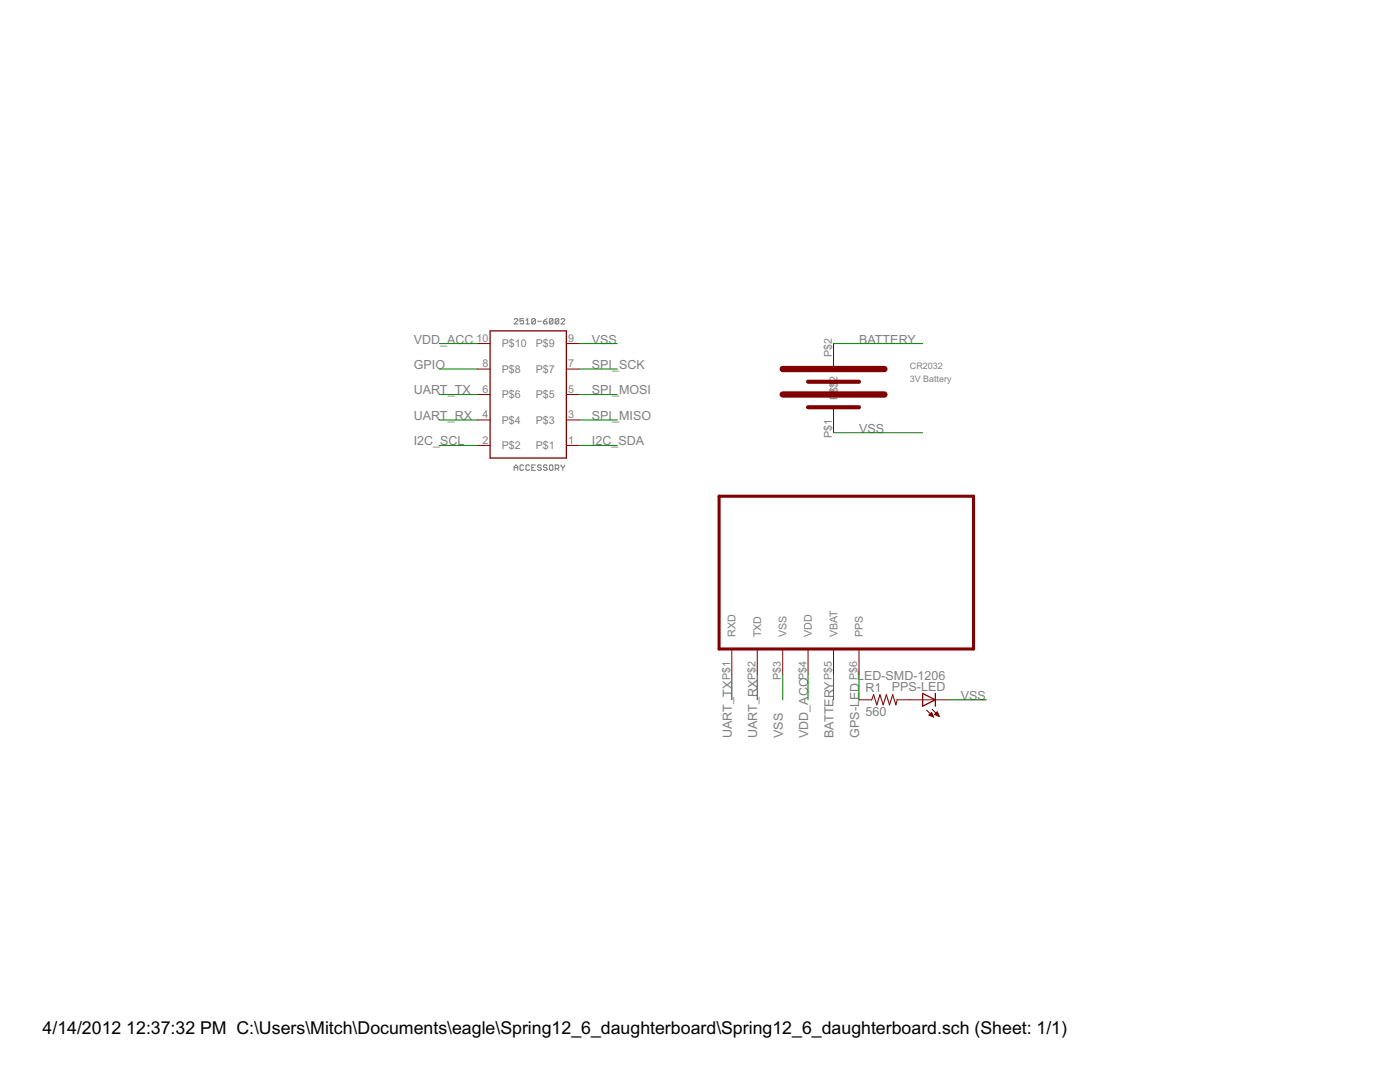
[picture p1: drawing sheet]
<?xml version="1.0" encoding="utf-8"?>
<!DOCTYPE eagle SYSTEM "eagle.dtd">
<eagle version="6.1">
<drawing>
<settings>
<setting alwaysvectorfont="no"/>
<setting verticaltext="up"/>
</settings>
<grid distance="0.1" unitdist="inch" unit="inch" style="lines" multiple="1" display="no" altdistance="0.01" altunitdist="inch" altunit="inch"/>
<schematic xreflabel="%F%N/%S.%C%R" xrefpart="/%S.%C%R">
<libraries>
<library name="4534_I2C2">
<symbols>
<symbol name="2510-6002">
<wire x1="-7.62" y1="12.7" x2="7.62" y2="12.7" width="0.254" layer="94"/>
<wire x1="7.62" y1="12.7" x2="7.62" y2="-12.7" width="0.254" layer="94"/>
<wire x1="7.62" y1="-12.7" x2="-7.62" y2="-12.7" width="0.254" layer="94"/>
<wire x1="-7.62" y1="-12.7" x2="-7.62" y2="12.7" width="0.254" layer="94"/>
<pin name="P$1" x="-10.16" y="10.16" length="short" direction="pas"/>
<pin name="P$3" x="-10.16" y="5.08" length="short" direction="pas"/>
<pin name="P$5" x="-10.16" y="0" length="short" direction="pas"/>
<pin name="P$7" x="-10.16" y="-5.08" length="short" direction="pas"/>
<pin name="P$9" x="-10.16" y="-10.16" length="short" direction="pas"/>
<pin name="P$2" x="10.16" y="10.16" length="short" direction="pas" rot="R180"/>
<pin name="P$4" x="10.16" y="5.08" length="short" direction="pas" rot="R180"/>
<pin name="P$6" x="10.16" y="0" length="short" direction="pas" rot="R180"/>
<pin name="P$8" x="10.16" y="-5.08" length="short" direction="pas" rot="R180"/>
<pin name="P$10" x="10.16" y="-10.16" length="short" direction="pas" rot="R180"/>
<text x="-7.62" y="15.24" size="1.27" layer="95" font="vector" ratio="15" align="top-left">&gt;NAME</text>
<text x="-7.62" y="-15.24" size="1.27" layer="95" font="vector" ratio="15">&gt;VALUE</text>
</symbol>
<symbol name="LED">
<wire x1="1.27" y1="2.54" x2="0" y2="0" width="0.254" layer="94"/>
<wire x1="0" y1="0" x2="-1.27" y2="2.54" width="0.254" layer="94"/>
<wire x1="1.27" y1="0" x2="0" y2="0" width="0.254" layer="94"/>
<wire x1="0" y1="0" x2="-1.27" y2="0" width="0.254" layer="94"/>
<wire x1="1.27" y1="2.54" x2="0" y2="2.54" width="0.254" layer="94"/>
<wire x1="0" y1="2.54" x2="-1.27" y2="2.54" width="0.254" layer="94"/>
<wire x1="0" y1="2.54" x2="0" y2="0" width="0.1524" layer="94"/>
<wire x1="-2.032" y1="1.778" x2="-3.429" y2="0.381" width="0.1524" layer="94"/>
<wire x1="-1.905" y1="0.635" x2="-3.302" y2="-0.762" width="0.1524" layer="94"/>
<text x="3.556" y="-2.032" size="1.778" layer="95" rot="R90">&gt;NAME</text>
<text x="5.715" y="-2.032" size="1.778" layer="96" rot="R90">&gt;VALUE</text>
<pin name="C" x="0" y="-2.54" visible="off" length="short" direction="pas" rot="R90"/>
<pin name="A" x="0" y="5.08" visible="off" length="short" direction="pas" rot="R270"/>
<polygon width="0.1524" layer="94">
<vertex x="-3.429" y="0.381"/>
<vertex x="-3.048" y="1.27"/>
<vertex x="-2.54" y="0.762"/>
</polygon>
<polygon width="0.1524" layer="94">
<vertex x="-3.302" y="-0.762"/>
<vertex x="-2.921" y="0.127"/>
<vertex x="-2.413" y="-0.381"/>
</polygon>
</symbol>
</symbols>
<devicesets>
<deviceset name="2510-6002">
<gates>
<gate name="G$1" symbol="2510-6002" x="0" y="0"/>
</gates>
<devices>
<device name="" package="2510-6002">
<connects>
<connect gate="G$1" pin="P$1" pad="1"/>
<connect gate="G$1" pin="P$10" pad="10"/>
<connect gate="G$1" pin="P$2" pad="2"/>
<connect gate="G$1" pin="P$3" pad="3"/>
<connect gate="G$1" pin="P$4" pad="4"/>
<connect gate="G$1" pin="P$5" pad="5"/>
<connect gate="G$1" pin="P$6" pad="6"/>
<connect gate="G$1" pin="P$7" pad="7"/>
<connect gate="G$1" pin="P$8" pad="8"/>
<connect gate="G$1" pin="P$9" pad="9"/>
</connects>
<technologies>
<technology name=""/>
</technologies>
</device>
</devices>
</deviceset>
<deviceset name="LED-SMD-1206">
<gates>
<gate name="G$1" symbol="LED" x="0" y="0"/>
</gates>
<devices>
<device name="" package="LED1206">
<connects>
<connect gate="G$1" pin="A" pad="A"/>
<connect gate="G$1" pin="C" pad="C"/>
</connects>
<technologies>
<technology name=""/>
</technologies>
</device>
</devices>
</deviceset>
</devicesets>
</library>
<library name="4534_Node_Board">
<symbols>
<symbol name="796136-1-CR2032_HOLDER">
<wire x1="-30.48" y1="15.24" x2="-10.16" y2="15.24" width="1.27" layer="94"/>
<wire x1="-25.4" y1="12.7" x2="-15.24" y2="12.7" width="0.8128" layer="94"/>
<wire x1="-30.48" y1="10.16" x2="-10.16" y2="10.16" width="1.27" layer="94"/>
<wire x1="-25.4" y1="7.62" x2="-15.24" y2="7.62" width="0.8128" layer="94"/>
<pin name="P$1" x="-20.32" y="20.32" length="middle" direction="pwr" rot="R270"/>
<pin name="P$2" x="-20.32" y="2.54" length="middle" direction="pwr" rot="R90"/>
<text x="-5.08" y="15.24" size="1.27" layer="95">CR2032</text>
<text x="-5.08" y="12.7" size="1.27" layer="97">3V Battery</text>
</symbol>
<symbol name="GPS-UP501">
<wire x1="-10.16" y1="7.62" x2="-10.16" y2="-22.86" width="0.6096" layer="94"/>
<wire x1="-10.16" y1="-22.86" x2="40.64" y2="-22.86" width="0.6096" layer="94"/>
<wire x1="40.64" y1="-22.86" x2="40.64" y2="7.62" width="0.6096" layer="94"/>
<wire x1="40.64" y1="7.62" x2="-10.16" y2="7.62" width="0.6096" layer="94"/>
<pin name="RXD" x="-7.62" y="-27.94" length="middle" rot="R90"/>
<pin name="TXD" x="-2.54" y="-27.94" length="middle" rot="R90"/>
<pin name="VSS" x="2.54" y="-27.94" length="middle" rot="R90"/>
<pin name="VDD" x="7.62" y="-27.94" length="middle" rot="R90"/>
<pin name="VBAT" x="12.7" y="-27.94" length="middle" rot="R90"/>
<pin name="PPS" x="17.78" y="-27.94" length="middle" rot="R90"/>
</symbol>
</symbols>
<devicesets>
<deviceset name="796136-1-CR2302_HOLDER">
<gates>
<gate name="G$1" symbol="796136-1-CR2032_HOLDER" x="20.32" y="-12.7"/>
</gates>
<devices>
<device name="" package="796136-1-CR2032_HOLDER">
<connects>
<connect gate="G$1" pin="P$1" pad="P$2"/>
<connect gate="G$1" pin="P$2" pad="P$1"/>
</connects>
<technologies>
<technology name=""/>
</technologies>
</device>
</devices>
</deviceset>
<deviceset name="GPS-UP501">
<gates>
<gate name="G$1" symbol="GPS-UP501" x="-15.24" y="7.62"/>
</gates>
<devices>
<device name="" package="GPS-UP501">
<connects>
<connect gate="G$1" pin="PPS" pad="P$6"/>
<connect gate="G$1" pin="RXD" pad="P$1"/>
<connect gate="G$1" pin="TXD" pad="P$2"/>
<connect gate="G$1" pin="VBAT" pad="P$5"/>
<connect gate="G$1" pin="VDD" pad="P$4"/>
<connect gate="G$1" pin="VSS" pad="P$3"/>
</connects>
<technologies>
<technology name=""/>
</technologies>
</device>
</devices>
</deviceset>
</devicesets>
</library>
<library name="rcl">
<symbols>
<symbol name="R-US">
<wire x1="-2.54" y1="0" x2="-2.159" y2="1.016" width="0.2032" layer="94"/>
<wire x1="-2.159" y1="1.016" x2="-1.524" y2="-1.016" width="0.2032" layer="94"/>
<wire x1="-1.524" y1="-1.016" x2="-0.889" y2="1.016" width="0.2032" layer="94"/>
<wire x1="-0.889" y1="1.016" x2="-0.254" y2="-1.016" width="0.2032" layer="94"/>
<wire x1="-0.254" y1="-1.016" x2="0.381" y2="1.016" width="0.2032" layer="94"/>
<wire x1="0.381" y1="1.016" x2="1.016" y2="-1.016" width="0.2032" layer="94"/>
<wire x1="1.016" y1="-1.016" x2="1.651" y2="1.016" width="0.2032" layer="94"/>
<wire x1="1.651" y1="1.016" x2="2.286" y2="-1.016" width="0.2032" layer="94"/>
<wire x1="2.286" y1="-1.016" x2="2.54" y2="0" width="0.2032" layer="94"/>
<text x="-3.81" y="1.4986" size="1.778" layer="95">&gt;NAME</text>
<text x="-3.81" y="-3.302" size="1.778" layer="96">&gt;VALUE</text>
<pin name="2" x="5.08" y="0" visible="off" length="short" direction="pas" swaplevel="1" rot="R180"/>
<pin name="1" x="-5.08" y="0" visible="off" length="short" direction="pas" swaplevel="1"/>
</symbol>
</symbols>
<devicesets>
<deviceset name="R-US_" prefix="R" uservalue="yes">
<gates>
<gate name="G$1" symbol="R-US" x="0" y="0"/>
</gates>
<devices>
<device name="R0402" package="R0402">
<connects>
<connect gate="G$1" pin="1" pad="1"/>
<connect gate="G$1" pin="2" pad="2"/>
</connects>
<technologies>
<technology name=""/>
</technologies>
</device>
<device name="R0603" package="R0603">
<connects>
<connect gate="G$1" pin="1" pad="1"/>
<connect gate="G$1" pin="2" pad="2"/>
</connects>
<technologies>
<technology name=""/>
</technologies>
</device>
<device name="R0805" package="R0805">
<connects>
<connect gate="G$1" pin="1" pad="1"/>
<connect gate="G$1" pin="2" pad="2"/>
</connects>
<technologies>
<technology name=""/>
</technologies>
</device>
<device name="R0805W" package="R0805W">
<connects>
<connect gate="G$1" pin="1" pad="1"/>
<connect gate="G$1" pin="2" pad="2"/>
</connects>
<technologies>
<technology name=""/>
</technologies>
</device>
<device name="R1005" package="R1005">
<connects>
<connect gate="G$1" pin="1" pad="1"/>
<connect gate="G$1" pin="2" pad="2"/>
</connects>
<technologies>
<technology name=""/>
</technologies>
</device>
<device name="R1206" package="R1206">
<connects>
<connect gate="G$1" pin="1" pad="1"/>
<connect gate="G$1" pin="2" pad="2"/>
</connects>
<technologies>
<technology name=""/>
</technologies>
</device>
<device name="R1206W" package="R1206W">
<connects>
<connect gate="G$1" pin="1" pad="1"/>
<connect gate="G$1" pin="2" pad="2"/>
</connects>
<technologies>
<technology name=""/>
</technologies>
</device>
<device name="R1210" package="R1210">
<connects>
<connect gate="G$1" pin="1" pad="1"/>
<connect gate="G$1" pin="2" pad="2"/>
</connects>
<technologies>
<technology name=""/>
</technologies>
</device>
<device name="R1210W" package="R1210W">
<connects>
<connect gate="G$1" pin="1" pad="1"/>
<connect gate="G$1" pin="2" pad="2"/>
</connects>
<technologies>
<technology name=""/>
</technologies>
</device>
<device name="R2010" package="R2010">
<connects>
<connect gate="G$1" pin="1" pad="1"/>
<connect gate="G$1" pin="2" pad="2"/>
</connects>
<technologies>
<technology name=""/>
</technologies>
</device>
<device name="R2010W" package="R2010W">
<connects>
<connect gate="G$1" pin="1" pad="1"/>
<connect gate="G$1" pin="2" pad="2"/>
</connects>
<technologies>
<technology name=""/>
</technologies>
</device>
<device name="R2012" package="R2012">
<connects>
<connect gate="G$1" pin="1" pad="1"/>
<connect gate="G$1" pin="2" pad="2"/>
</connects>
<technologies>
<technology name=""/>
</technologies>
</device>
<device name="R2012W" package="R2012W">
<connects>
<connect gate="G$1" pin="1" pad="1"/>
<connect gate="G$1" pin="2" pad="2"/>
</connects>
<technologies>
<technology name=""/>
</technologies>
</device>
<device name="R2512" package="R2512">
<connects>
<connect gate="G$1" pin="1" pad="1"/>
<connect gate="G$1" pin="2" pad="2"/>
</connects>
<technologies>
<technology name=""/>
</technologies>
</device>
<device name="R2512W" package="R2512W">
<connects>
<connect gate="G$1" pin="1" pad="1"/>
<connect gate="G$1" pin="2" pad="2"/>
</connects>
<technologies>
<technology name=""/>
</technologies>
</device>
<device name="R3216" package="R3216">
<connects>
<connect gate="G$1" pin="1" pad="1"/>
<connect gate="G$1" pin="2" pad="2"/>
</connects>
<technologies>
<technology name=""/>
</technologies>
</device>
<device name="R3216W" package="R3216W">
<connects>
<connect gate="G$1" pin="1" pad="1"/>
<connect gate="G$1" pin="2" pad="2"/>
</connects>
<technologies>
<technology name=""/>
</technologies>
</device>
<device name="R3225" package="R3225">
<connects>
<connect gate="G$1" pin="1" pad="1"/>
<connect gate="G$1" pin="2" pad="2"/>
</connects>
<technologies>
<technology name=""/>
</technologies>
</device>
<device name="R3225W" package="R3225W">
<connects>
<connect gate="G$1" pin="1" pad="1"/>
<connect gate="G$1" pin="2" pad="2"/>
</connects>
<technologies>
<technology name=""/>
</technologies>
</device>
<device name="R5025" package="R5025">
<connects>
<connect gate="G$1" pin="1" pad="1"/>
<connect gate="G$1" pin="2" pad="2"/>
</connects>
<technologies>
<technology name=""/>
</technologies>
</device>
<device name="R5025W" package="R5025W">
<connects>
<connect gate="G$1" pin="1" pad="1"/>
<connect gate="G$1" pin="2" pad="2"/>
</connects>
<technologies>
<technology name=""/>
</technologies>
</device>
<device name="R6332" package="R6332">
<connects>
<connect gate="G$1" pin="1" pad="1"/>
<connect gate="G$1" pin="2" pad="2"/>
</connects>
<technologies>
<technology name=""/>
</technologies>
</device>
<device name="R6332W" package="R6332W">
<connects>
<connect gate="G$1" pin="1" pad="1"/>
<connect gate="G$1" pin="2" pad="2"/>
</connects>
<technologies>
<technology name=""/>
</technologies>
</device>
<device name="M0805" package="M0805">
<connects>
<connect gate="G$1" pin="1" pad="1"/>
<connect gate="G$1" pin="2" pad="2"/>
</connects>
<technologies>
<technology name=""/>
</technologies>
</device>
<device name="M1206" package="M1206">
<connects>
<connect gate="G$1" pin="1" pad="1"/>
<connect gate="G$1" pin="2" pad="2"/>
</connects>
<technologies>
<technology name=""/>
</technologies>
</device>
<device name="M1406" package="M1406">
<connects>
<connect gate="G$1" pin="1" pad="1"/>
<connect gate="G$1" pin="2" pad="2"/>
</connects>
<technologies>
<technology name=""/>
</technologies>
</device>
<device name="M2012" package="M2012">
<connects>
<connect gate="G$1" pin="1" pad="1"/>
<connect gate="G$1" pin="2" pad="2"/>
</connects>
<technologies>
<technology name=""/>
</technologies>
</device>
<device name="M2309" package="M2309">
<connects>
<connect gate="G$1" pin="1" pad="1"/>
<connect gate="G$1" pin="2" pad="2"/>
</connects>
<technologies>
<technology name=""/>
</technologies>
</device>
<device name="M3216" package="M3216">
<connects>
<connect gate="G$1" pin="1" pad="1"/>
<connect gate="G$1" pin="2" pad="2"/>
</connects>
<technologies>
<technology name=""/>
</technologies>
</device>
<device name="M3516" package="M3516">
<connects>
<connect gate="G$1" pin="1" pad="1"/>
<connect gate="G$1" pin="2" pad="2"/>
</connects>
<technologies>
<technology name=""/>
</technologies>
</device>
<device name="M5923" package="M5923">
<connects>
<connect gate="G$1" pin="1" pad="1"/>
<connect gate="G$1" pin="2" pad="2"/>
</connects>
<technologies>
<technology name=""/>
</technologies>
</device>
<device name="0204/5" package="0204/5">
<connects>
<connect gate="G$1" pin="1" pad="1"/>
<connect gate="G$1" pin="2" pad="2"/>
</connects>
<technologies>
<technology name=""/>
</technologies>
</device>
<device name="0204/7" package="0204/7">
<connects>
<connect gate="G$1" pin="1" pad="1"/>
<connect gate="G$1" pin="2" pad="2"/>
</connects>
<technologies>
<technology name=""/>
</technologies>
</device>
<device name="0207/10" package="0207/10">
<connects>
<connect gate="G$1" pin="1" pad="1"/>
<connect gate="G$1" pin="2" pad="2"/>
</connects>
<technologies>
<technology name=""/>
</technologies>
</device>
<device name="0207/12" package="0207/12">
<connects>
<connect gate="G$1" pin="1" pad="1"/>
<connect gate="G$1" pin="2" pad="2"/>
</connects>
<technologies>
<technology name=""/>
</technologies>
</device>
<device name="0207/15" package="0207/15">
<connects>
<connect gate="G$1" pin="1" pad="1"/>
<connect gate="G$1" pin="2" pad="2"/>
</connects>
<technologies>
<technology name=""/>
</technologies>
</device>
<device name="0207/2V" package="0207/2V">
<connects>
<connect gate="G$1" pin="1" pad="1"/>
<connect gate="G$1" pin="2" pad="2"/>
</connects>
<technologies>
<technology name=""/>
</technologies>
</device>
<device name="0207/5V" package="0207/5V">
<connects>
<connect gate="G$1" pin="1" pad="1"/>
<connect gate="G$1" pin="2" pad="2"/>
</connects>
<technologies>
<technology name=""/>
</technologies>
</device>
<device name="0207/7" package="0207/7">
<connects>
<connect gate="G$1" pin="1" pad="1"/>
<connect gate="G$1" pin="2" pad="2"/>
</connects>
<technologies>
<technology name=""/>
</technologies>
</device>
<device name="0309/10" package="0309/10">
<connects>
<connect gate="G$1" pin="1" pad="1"/>
<connect gate="G$1" pin="2" pad="2"/>
</connects>
<technologies>
<technology name=""/>
</technologies>
</device>
<device name="0309/12" package="0309/12">
<connects>
<connect gate="G$1" pin="1" pad="1"/>
<connect gate="G$1" pin="2" pad="2"/>
</connects>
<technologies>
<technology name=""/>
</technologies>
</device>
<device name="0411/12" package="0411/12">
<connects>
<connect gate="G$1" pin="1" pad="1"/>
<connect gate="G$1" pin="2" pad="2"/>
</connects>
<technologies>
<technology name=""/>
</technologies>
</device>
<device name="0411/15" package="0411/15">
<connects>
<connect gate="G$1" pin="1" pad="1"/>
<connect gate="G$1" pin="2" pad="2"/>
</connects>
<technologies>
<technology name=""/>
</technologies>
</device>
<device name="0411/3V" package="0411V">
<connects>
<connect gate="G$1" pin="1" pad="1"/>
<connect gate="G$1" pin="2" pad="2"/>
</connects>
<technologies>
<technology name=""/>
</technologies>
</device>
<device name="0414/15" package="0414/15">
<connects>
<connect gate="G$1" pin="1" pad="1"/>
<connect gate="G$1" pin="2" pad="2"/>
</connects>
<technologies>
<technology name=""/>
</technologies>
</device>
<device name="0414/5V" package="0414V">
<connects>
<connect gate="G$1" pin="1" pad="1"/>
<connect gate="G$1" pin="2" pad="2"/>
</connects>
<technologies>
<technology name=""/>
</technologies>
</device>
<device name="0617/17" package="0617/17">
<connects>
<connect gate="G$1" pin="1" pad="1"/>
<connect gate="G$1" pin="2" pad="2"/>
</connects>
<technologies>
<technology name=""/>
</technologies>
</device>
<device name="0617/22" package="0617/22">
<connects>
<connect gate="G$1" pin="1" pad="1"/>
<connect gate="G$1" pin="2" pad="2"/>
</connects>
<technologies>
<technology name=""/>
</technologies>
</device>
<device name="0617/5V" package="0617V">
<connects>
<connect gate="G$1" pin="1" pad="1"/>
<connect gate="G$1" pin="2" pad="2"/>
</connects>
<technologies>
<technology name=""/>
</technologies>
</device>
<device name="0922/22" package="0922/22">
<connects>
<connect gate="G$1" pin="1" pad="1"/>
<connect gate="G$1" pin="2" pad="2"/>
</connects>
<technologies>
<technology name=""/>
</technologies>
</device>
<device name="0613/5V" package="P0613V">
<connects>
<connect gate="G$1" pin="1" pad="1"/>
<connect gate="G$1" pin="2" pad="2"/>
</connects>
<technologies>
<technology name=""/>
</technologies>
</device>
<device name="0613/15" package="P0613/15">
<connects>
<connect gate="G$1" pin="1" pad="1"/>
<connect gate="G$1" pin="2" pad="2"/>
</connects>
<technologies>
<technology name=""/>
</technologies>
</device>
<device name="0817/22" package="P0817/22">
<connects>
<connect gate="G$1" pin="1" pad="1"/>
<connect gate="G$1" pin="2" pad="2"/>
</connects>
<technologies>
<technology name=""/>
</technologies>
</device>
<device name="0817/7V" package="P0817V">
<connects>
<connect gate="G$1" pin="1" pad="1"/>
<connect gate="G$1" pin="2" pad="2"/>
</connects>
<technologies>
<technology name=""/>
</technologies>
</device>
<device name="V234/12" package="V234/12">
<connects>
<connect gate="G$1" pin="1" pad="1"/>
<connect gate="G$1" pin="2" pad="2"/>
</connects>
<technologies>
<technology name=""/>
</technologies>
</device>
<device name="V235/17" package="V235/17">
<connects>
<connect gate="G$1" pin="1" pad="1"/>
<connect gate="G$1" pin="2" pad="2"/>
</connects>
<technologies>
<technology name=""/>
</technologies>
</device>
<device name="V526-0" package="V526-0">
<connects>
<connect gate="G$1" pin="1" pad="1"/>
<connect gate="G$1" pin="2" pad="2"/>
</connects>
<technologies>
<technology name=""/>
</technologies>
</device>
<device name="MELF0102AX" package="MINI_MELF-0102AX">
<connects>
<connect gate="G$1" pin="1" pad="1"/>
<connect gate="G$1" pin="2" pad="2"/>
</connects>
<technologies>
<technology name=""/>
</technologies>
</device>
<device name="0922V" package="0922V">
<connects>
<connect gate="G$1" pin="1" pad="1"/>
<connect gate="G$1" pin="2" pad="2"/>
</connects>
<technologies>
<technology name=""/>
</technologies>
</device>
<device name="MELF0102R" package="MINI_MELF-0102R">
<connects>
<connect gate="G$1" pin="1" pad="1"/>
<connect gate="G$1" pin="2" pad="2"/>
</connects>
<technologies>
<technology name=""/>
</technologies>
</device>
<device name="MELF0102W" package="MINI_MELF-0102W">
<connects>
<connect gate="G$1" pin="1" pad="1"/>
<connect gate="G$1" pin="2" pad="2"/>
</connects>
<technologies>
<technology name=""/>
</technologies>
</device>
<device name="MELF0204R" package="MINI_MELF-0204R">
<connects>
<connect gate="G$1" pin="1" pad="1"/>
<connect gate="G$1" pin="2" pad="2"/>
</connects>
<technologies>
<technology name=""/>
</technologies>
</device>
<device name="MELF0204W" package="MINI_MELF-0204W">
<connects>
<connect gate="G$1" pin="1" pad="1"/>
<connect gate="G$1" pin="2" pad="2"/>
</connects>
<technologies>
<technology name=""/>
</technologies>
</device>
<device name="MELF0207R" package="MINI_MELF-0207R">
<connects>
<connect gate="G$1" pin="1" pad="1"/>
<connect gate="G$1" pin="2" pad="2"/>
</connects>
<technologies>
<technology name=""/>
</technologies>
</device>
<device name="MELF0207W" package="MINI_MELF-0207W">
<connects>
<connect gate="G$1" pin="1" pad="1"/>
<connect gate="G$1" pin="2" pad="2"/>
</connects>
<technologies>
<technology name=""/>
</technologies>
</device>
<device name="RDH/15" package="RDH/15">
<connects>
<connect gate="G$1" pin="1" pad="1"/>
<connect gate="G$1" pin="2" pad="2"/>
</connects>
<technologies>
<technology name=""/>
</technologies>
</device>
<device name="0204/2V" package="0204V">
<connects>
<connect gate="G$1" pin="1" pad="1"/>
<connect gate="G$1" pin="2" pad="2"/>
</connects>
<technologies>
<technology name=""/>
</technologies>
</device>
<device name="0309/V" package="0309V">
<connects>
<connect gate="G$1" pin="1" pad="1"/>
<connect gate="G$1" pin="2" pad="2"/>
</connects>
<technologies>
<technology name=""/>
</technologies>
</device>
<device name="R0201" package="R0201">
<connects>
<connect gate="G$1" pin="1" pad="1"/>
<connect gate="G$1" pin="2" pad="2"/>
</connects>
<technologies>
<technology name=""/>
</technologies>
</device>
<device name="VMTA55" package="VMTA55">
<connects>
<connect gate="G$1" pin="1" pad="1"/>
<connect gate="G$1" pin="2" pad="2"/>
</connects>
<technologies>
<technology name=""/>
</technologies>
</device>
<device name="VMTB60" package="VMTB60">
<connects>
<connect gate="G$1" pin="1" pad="1"/>
<connect gate="G$1" pin="2" pad="2"/>
</connects>
<technologies>
<technology name=""/>
</technologies>
</device>
<device name="VTA52" package="VTA52">
<connects>
<connect gate="G$1" pin="1" pad="1"/>
<connect gate="G$1" pin="2" pad="2"/>
</connects>
<technologies>
<technology name=""/>
</technologies>
</device>
<device name="VTA53" package="VTA53">
<connects>
<connect gate="G$1" pin="1" pad="1"/>
<connect gate="G$1" pin="2" pad="2"/>
</connects>
<technologies>
<technology name=""/>
</technologies>
</device>
<device name="VTA54" package="VTA54">
<connects>
<connect gate="G$1" pin="1" pad="1"/>
<connect gate="G$1" pin="2" pad="2"/>
</connects>
<technologies>
<technology name=""/>
</technologies>
</device>
<device name="VTA55" package="VTA55">
<connects>
<connect gate="G$1" pin="1" pad="1"/>
<connect gate="G$1" pin="2" pad="2"/>
</connects>
<technologies>
<technology name=""/>
</technologies>
</device>
<device name="VTA56" package="VTA56">
<connects>
<connect gate="G$1" pin="1" pad="1"/>
<connect gate="G$1" pin="2" pad="2"/>
</connects>
<technologies>
<technology name=""/>
</technologies>
</device>
<device name="R4527" package="R4527">
<connects>
<connect gate="G$1" pin="1" pad="1"/>
<connect gate="G$1" pin="2" pad="2"/>
</connects>
<technologies>
<technology name=""/>
</technologies>
</device>
<device name="WSC0001" package="WSC0001">
<connects>
<connect gate="G$1" pin="1" pad="1"/>
<connect gate="G$1" pin="2" pad="2"/>
</connects>
<technologies>
<technology name=""/>
</technologies>
</device>
<device name="WSC0002" package="WSC0002">
<connects>
<connect gate="G$1" pin="1" pad="1"/>
<connect gate="G$1" pin="2" pad="2"/>
</connects>
<technologies>
<technology name=""/>
</technologies>
</device>
<device name="WSC01/2" package="WSC01/2">
<connects>
<connect gate="G$1" pin="1" pad="1"/>
<connect gate="G$1" pin="2" pad="2"/>
</connects>
<technologies>
<technology name=""/>
</technologies>
</device>
<device name="WSC2515" package="WSC2515">
<connects>
<connect gate="G$1" pin="1" pad="1"/>
<connect gate="G$1" pin="2" pad="2"/>
</connects>
<technologies>
<technology name=""/>
</technologies>
</device>
<device name="WSC4527" package="WSC4527">
<connects>
<connect gate="G$1" pin="1" pad="1"/>
<connect gate="G$1" pin="2" pad="2"/>
</connects>
<technologies>
<technology name=""/>
</technologies>
</device>
<device name="WSC6927" package="WSC6927">
<connects>
<connect gate="G$1" pin="1" pad="1"/>
<connect gate="G$1" pin="2" pad="2"/>
</connects>
<technologies>
<technology name=""/>
</technologies>
</device>
<device name="R1218" package="R1218">
<connects>
<connect gate="G$1" pin="1" pad="1"/>
<connect gate="G$1" pin="2" pad="2"/>
</connects>
<technologies>
<technology name=""/>
</technologies>
</device>
<device name="1812X7R" package="1812X7R">
<connects>
<connect gate="G$1" pin="1" pad="1"/>
<connect gate="G$1" pin="2" pad="2"/>
</connects>
<technologies>
<technology name=""/>
</technologies>
</device>
</devices>
</deviceset>
</devicesets>
</library>
</libraries>
<attributes>
</attributes>
<variantdefs>
</variantdefs>
<classes>
<class number="0" name="default" width="0" drill="0">
</class>
</classes>
<parts>
<part name="ACCESSORY" library="4534_I2C2" deviceset="2510-6002" device=""/>
<part name="PPS-LED" library="4534_I2C2" deviceset="LED-SMD-1206" device=""/>
<part name="U$1" library="4534_Node_Board" deviceset="796136-1-CR2302_HOLDER" device=""/>
<part name="U$3" library="4534_Node_Board" deviceset="GPS-UP501" device=""/>
<part name="R1" library="rcl" deviceset="R-US_" device="R1206" value="560"/>
</parts>
<sheets>
<sheet>
<plain>
</plain>
<instances>
<instance part="ACCESSORY" gate="G$1" x="68.58" y="76.2" rot="R180"/>
<instance part="PPS-LED" gate="G$1" x="149.86" y="15.24" rot="R90"/>
<instance part="U$1" gate="G$1" x="149.86" y="66.04"/>
<instance part="U$3" gate="G$1" x="116.84" y="48.26"/>
<instance part="R1" gate="G$1" x="139.7" y="15.24"/>
</instances>
<busses>
</busses>
<nets>
<net name="VSS" class="0">
<segment>
<pinref part="ACCESSORY" gate="G$1" pin="P$9"/>
<wire x1="78.74" y1="86.36" x2="86.36" y2="86.36" width="0.1524" layer="91"/>
<label x="81.28" y="86.36" size="1.778" layer="95"/>
</segment>
<segment>
<pinref part="U$1" gate="G$1" pin="P$2"/>
<wire x1="129.54" y1="68.58" x2="147.32" y2="68.58" width="0.1524" layer="91"/>
<label x="134.62" y="68.58" size="1.778" layer="95"/>
</segment>
<segment>
<pinref part="U$3" gate="G$1" pin="VSS"/>
<wire x1="119.38" y1="20.32" x2="119.38" y2="15.24" width="0.1524" layer="91"/>
<label x="119.38" y="7.62" size="1.778" layer="95" rot="R90"/>
</segment>
<segment>
<pinref part="PPS-LED" gate="G$1" pin="C"/>
<wire x1="152.4" y1="15.24" x2="160.02" y2="15.24" width="0.1524" layer="91"/>
<label x="154.94" y="15.24" size="1.778" layer="95"/>
</segment>
</net>
<net name="BATTERY" class="0">
<segment>
<pinref part="U$1" gate="G$1" pin="P$1"/>
<wire x1="129.54" y1="86.36" x2="147.32" y2="86.36" width="0.1524" layer="91"/>
<label x="134.62" y="86.36" size="1.778" layer="95"/>
</segment>
<segment>
<pinref part="U$3" gate="G$1" pin="VBAT"/>
<wire x1="129.54" y1="20.32" x2="129.54" y2="15.24" width="0.1524" layer="91"/>
<label x="129.54" y="7.62" size="1.778" layer="95" rot="R90"/>
</segment>
</net>
<net name="GPS-LED" class="0">
<segment>
<pinref part="U$3" gate="G$1" pin="PPS"/>
<wire x1="134.62" y1="20.32" x2="134.62" y2="15.24" width="0.1524" layer="91"/>
<label x="134.62" y="7.62" size="1.778" layer="95" rot="R90"/>
<pinref part="R1" gate="G$1" pin="1"/>
</segment>
</net>
<net name="SPI_MISO" class="0">
<segment>
<pinref part="ACCESSORY" gate="G$1" pin="P$3"/>
<wire x1="78.74" y1="71.12" x2="86.36" y2="71.12" width="0.1524" layer="91"/>
<label x="81.28" y="71.12" size="1.778" layer="95"/>
</segment>
</net>
<net name="SPI_MOSI" class="0">
<segment>
<pinref part="ACCESSORY" gate="G$1" pin="P$5"/>
<wire x1="78.74" y1="76.2" x2="86.36" y2="76.2" width="0.1524" layer="91"/>
<label x="81.28" y="76.2" size="1.778" layer="95"/>
</segment>
</net>
<net name="SPI_SCK" class="0">
<segment>
<pinref part="ACCESSORY" gate="G$1" pin="P$7"/>
<wire x1="78.74" y1="81.28" x2="86.36" y2="81.28" width="0.1524" layer="91"/>
<label x="81.28" y="81.28" size="1.778" layer="95"/>
</segment>
</net>
<net name="I2C_SDA" class="0">
<segment>
<pinref part="ACCESSORY" gate="G$1" pin="P$1"/>
<wire x1="78.74" y1="66.04" x2="86.36" y2="66.04" width="0.1524" layer="91"/>
<label x="81.28" y="66.04" size="1.778" layer="95"/>
</segment>
</net>
<net name="I2C_SCL" class="0">
<segment>
<pinref part="ACCESSORY" gate="G$1" pin="P$2"/>
<wire x1="58.42" y1="66.04" x2="50.8" y2="66.04" width="0.1524" layer="91"/>
<label x="45.72" y="66.04" size="1.778" layer="95"/>
</segment>
</net>
<net name="UART_RX" class="0">
<segment>
<pinref part="ACCESSORY" gate="G$1" pin="P$4"/>
<wire x1="58.42" y1="71.12" x2="50.8" y2="71.12" width="0.1524" layer="91"/>
<label x="45.72" y="71.12" size="1.778" layer="95"/>
</segment>
<segment>
<pinref part="U$3" gate="G$1" pin="TXD"/>
<wire x1="114.3" y1="20.32" x2="114.3" y2="15.24" width="0.1524" layer="91"/>
<label x="114.3" y="7.62" size="1.778" layer="95" rot="R90"/>
</segment>
</net>
<net name="UART_TX" class="0">
<segment>
<pinref part="ACCESSORY" gate="G$1" pin="P$6"/>
<wire x1="58.42" y1="76.2" x2="50.8" y2="76.2" width="0.1524" layer="91"/>
<label x="45.72" y="76.2" size="1.778" layer="95"/>
</segment>
<segment>
<pinref part="U$3" gate="G$1" pin="RXD"/>
<wire x1="109.22" y1="20.32" x2="109.22" y2="15.24" width="0.1524" layer="91"/>
<label x="109.22" y="7.62" size="1.778" layer="95" rot="R90"/>
</segment>
</net>
<net name="VDD_ACC" class="0">
<segment>
<pinref part="ACCESSORY" gate="G$1" pin="P$10"/>
<wire x1="58.42" y1="86.36" x2="50.8" y2="86.36" width="0.1524" layer="91"/>
<label x="45.72" y="86.36" size="1.778" layer="95"/>
</segment>
<segment>
<pinref part="U$3" gate="G$1" pin="VDD"/>
<wire x1="124.46" y1="20.32" x2="124.46" y2="15.24" width="0.1524" layer="91"/>
<label x="124.46" y="7.62" size="1.778" layer="95" rot="R90"/>
</segment>
</net>
<net name="GPIO" class="0">
<segment>
<pinref part="ACCESSORY" gate="G$1" pin="P$8"/>
<wire x1="58.42" y1="81.28" x2="50.8" y2="81.28" width="0.1524" layer="91"/>
<label x="45.72" y="81.28" size="1.778" layer="95"/>
</segment>
</net>
<net name="N$1" class="0">
<segment>
<pinref part="PPS-LED" gate="G$1" pin="A"/>
<pinref part="R1" gate="G$1" pin="2"/>
</segment>
</net>
</nets>
</sheet>
</sheets>
</schematic>
</drawing>
</eagle>
